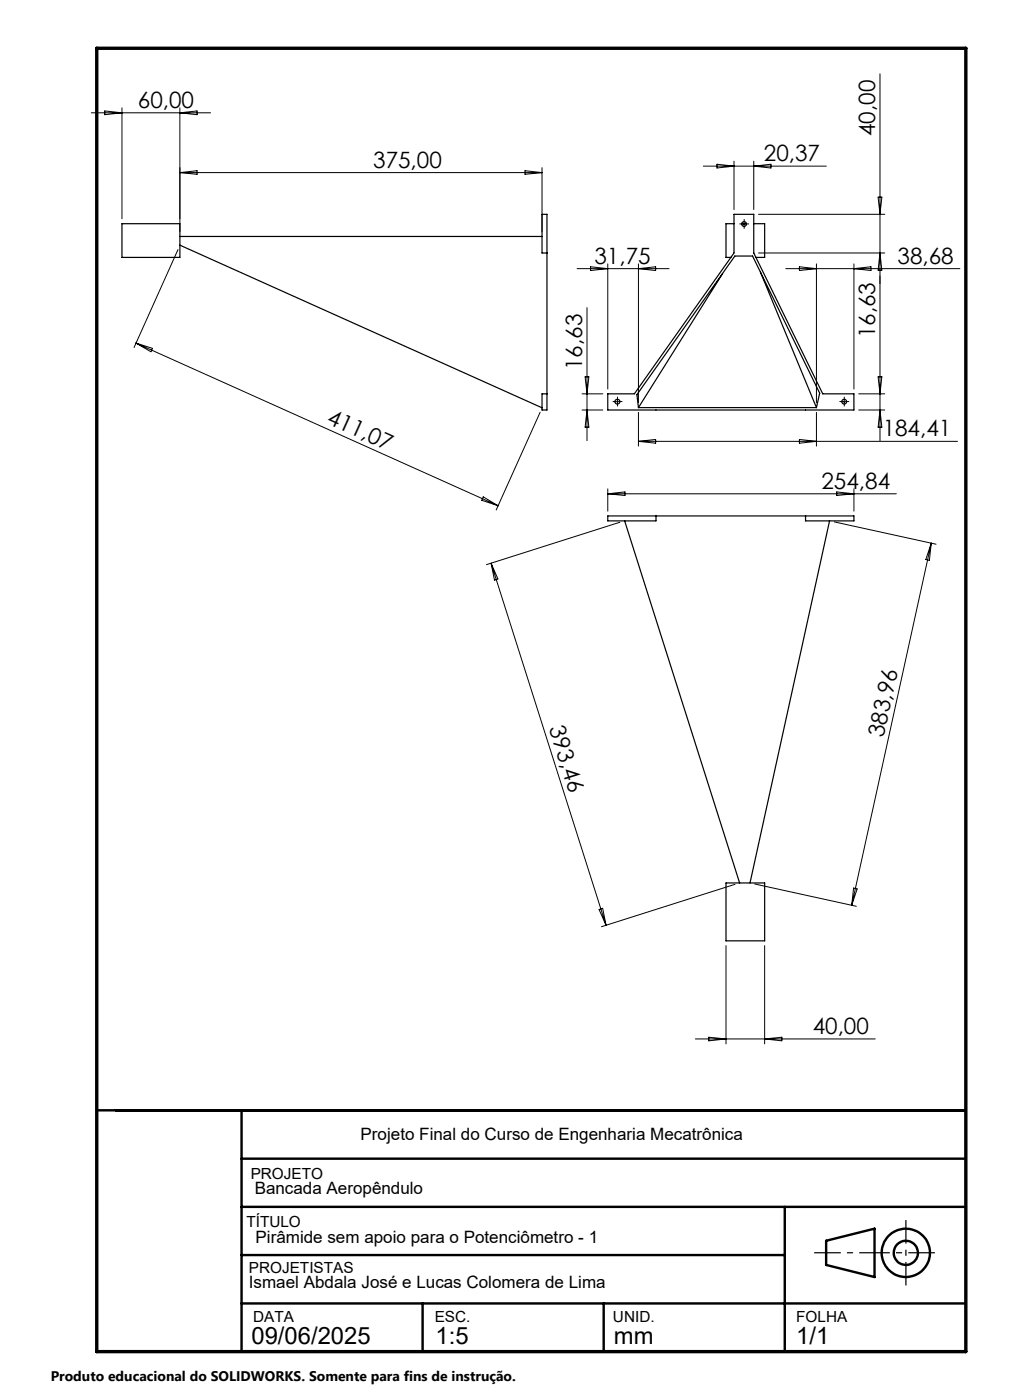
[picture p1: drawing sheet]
<svg xmlns="http://www.w3.org/2000/svg" width="210mm" height="290mm" viewBox="0 0 210 290" stroke-linecap="round" stroke-linejoin="round" font-family="sans-serif">
<g fill="none" stroke="#000" stroke-width=".25">
<path d="M25.3 46.3h12v7h-12zM37.3 50.8l75 33.7M37.3 49h75M113.3 52.4h-1v-8h1v40.5h-1v-3.3h1M149.6 56.7l-17.4 27.7M152 44.4h4.1v8l14.3 29.2h6.4v3.3h-50.9v-3.3h5.5l20.6-29.2zM152 46.3h-1.6v7h1M153.6 46.3h1M156.1 46.3h2.3v7h-1.8M157.5 56.4l11.6 28M132.2 84.4h36.9M132.2 84.4l-.3-2.6 20.3-28.8h3.7l13.9 28.4-.7 3"/>
<path d="M129.4 107.9l23.8 75M135.9 106.9v1h-10v-1h50.9v1h-10v-1M171.8 107.9l-16.5 75M150.4 182.9h8v12h-8z"/>
<circle cx="154.1" cy="46.4" r=".5"/>
<circle cx="127.9" cy="83.2" r=".51"/>
<circle cx="174.8" cy="83.2" r=".5"/>
</g>
<g fill="none" stroke="#000" stroke-width=".5">
<path d="M20 230h180M50 230v50M50 240h150M50 250h150M50 260h112.5M162.5 250v30M171.1 257l10-2.5v10l-10-2.5zM50 270h150M87.5 270v10M125 270v10"/>
<circle cx="187.6" cy="259.5" r="5"/>
<circle cx="187.6" cy="259.5" r="2.51"/>
</g>
<path d="M153.6 46.4h-.5M154.1 45.9v-.5M154.1 46.9v.5M154.6 46.4h.5M127.4 83.2h-.5M127.9 82.7v-.5M127.9 83.7v.5M128.4 83.2h.5M174.4 83.2h-.5M174.9 82.7v-.5M174.9 83.7v.5M175.4 83.2h.5" fill="none" stroke="#000" stroke-width=".21" stroke-dasharray="15.2 1.3 1.3 1.3" stroke-linecap="butt"/>
<path d="M168.6 259.5h25" fill="none" stroke="#000" stroke-width=".25" stroke-dasharray="6.3 1.3 1.3 1.3" stroke-dashoffset=".8" stroke-linecap="butt"/>
<path d="M187.6 252.7v13.6" fill="none" stroke="#000" stroke-width=".25" stroke-dasharray="6.3 1.3 1.3 1.3" stroke-dashoffset="1.5" stroke-linecap="butt"/>
<g fill="none" stroke="#000" stroke-width=".21">
<path d="M182.2 15.3v76M18.9 23.4h24.7M21.7 23l3.6 .4-3.6 .4zM25.3 22.3v23M37.3 22.3v25.7M37.3 35.8h75M37.3 35.8l3.5-.4v.7zM37.3 23.4l3.5-.4v.8zM108.7 35.4l3.6 .4-3.6 .3zM112.3 34.7v13.3M145.7 34.4h25.4M148.5 34l3.5 .4-3.5 .4z"/>
<path d="M152 33.4v10M156.1 33.4v10M156.1 34.4l3.6-.4v.8zM36.9 51.7l-9.1 20.3M119.5 55.6h19.1M122.3 55.3l3.6 .3-3.6 .4zM125.9 54.7v25.9M132.2 54.7v28.7M132.2 55.6l3.6-.3v.7zM153.6 46.4h1M154.1 45.9v1M157.1 52.4h26.1"/>
<path d="M157.1 44.4h26.1M162.7 55.6h36.1M165.6 55.3l3.5 .3-3.5 .4zM169.1 54.7v28.7M176.8 54.7v25.9M176.8 55.6l3.6-.3v.7zM181.9 40.8h.7l-.4 3.6zM182.2 52.4l.4 3.6h-.7zM28.2 71.1l75 33.7M28.2 71.1l3.4 1.1-.3 .7zM121.2 78.1h.8l-.4 3.5zM121.6 63.7v27.6"/>
<path d="M181.9 78.1h.7l-.4 3.5zM111.9 85.4l-9.1 20.2M120.5 84.9h4.3M120.5 81.6h4.3M121.6 84.9l.4 3.6h-.8zM127.4 83.2h1M127.9 82.7v1M132.2 85.4v7M132.2 91.4l3.6-.4v.8zM132.2 91.4h66.1M165.6 91l3.5 .4-3.5 .4zM169.1 85.4v7"/>
<path d="M174.3 83.2h1M174.8 82.7v1M177.8 84.9h5.4M177.8 81.6h5.4M182.2 84.9l.4 3.6h-.7zM100.1 102.9l3.1 1.9-3.4-1.2zM101.7 116.7l23.8 75M101.7 116.7l1.4 3.2-.7 .3zM125.9 101.3v4.6M125.9 102.3h59.7M125.9 102.3l3.5-.4v.7zM128.4 108.2l-27.6 8.8"/>
<path d="M172.8 108.1l21.1 4.6M173.3 101.9l3.5 .4-3.5 .3zM176.8 101.3v4.6M192.9 112.5l-16.5 75M192.9 112.5l-.4 3.6-.8-.2zM124.1 188.4l.7-.2 .7 3.5zM150.4 195.9v20.3M152.2 183.2l-27.6 8.8M156.3 183.1l21 4.6M158.4 195.9v20.3M176.8 184l.7 .1-1.1 3.4zM144 215.2h37.3"/>
<path d="M146.8 214.9l3.6 .3-3.6 .4zM158.4 215.2l3.5-.3v.7z"/>
</g>
<path d="M20 10h180v270h-180z" fill="none" stroke="#000" stroke-width=".7"/>
<g font-size="4.9">
<text x="52.1" y="278.3">09/06/2025</text>
<text x="90.2" y="278.3">1:5</text>
<text x="127.1" y="278.3">mm</text>
<text x="164.9" y="278.3">1/1</text>
</g>
<g font-size="4.7">
<text x="28.6" y="22.3">60,00</text>
<text x="181.2" y="28.2" transform="rotate(-90 181.2 28.2)">40,00</text>
<text x="77.3" y="34.7">375,00</text>
<text x="158.2" y="33.4">20,37</text>
<text x="123.1" y="54.6">31,75</text>
<text x="185.9" y="54.6">38,68</text>
<text x="181.2" y="70.1" transform="rotate(-90 181.2 70.1)">16,63</text>
<text x="120.6" y="76.7" transform="rotate(-90 120.6 76.7)">16,63</text>
<text x="67.5" y="87.6" transform="rotate(24 67.5 87.6)">411,07</text>
<text x="182.8" y="90.4">184,41</text>
<text x="170.1" y="101.2">254,84</text>
<text x="113.6" y="150.9" transform="rotate(72 113.6 150.9)">393,46</text>
<text x="183" y="152.8" transform="rotate(-78 183 152.8)">383,96</text>
<text x="168.3" y="214.2">40,00</text>
</g>
<g font-size="3.5">
<text x="74.7" y="236.2">Projeto Final do Curso de Engenharia Mecatrônica</text>
<text x="52.7" y="247.3">Bancada Aeropêndulo</text>
<text x="52.9" y="257.5">Pirâmide sem apoio para o Potenciômetro - 1</text>
<text x="51.5" y="266.8">Ismael Abdala José e Lucas Colomera de Lima</text>
</g>
<g font-size="3.2">
<text x="51.9" y="244.2">PROJETO</text>
<text x="51" y="254.1">TÍTULO</text>
<text x="51.5" y="263.7">PROJETISTAS</text>
<text x="52.4" y="273.8">DATA</text>
<text x="90" y="273.8">ESC.</text>
<text x="126.9" y="273.8">UNID.</text>
<text x="164.9" y="273.8">FOLHA</text>
</g>
<text font-size="2.9" x="10.5" y="286">Produto educacional do SOLIDWORKS. Somente para fins de instrução.</text>
</svg>
